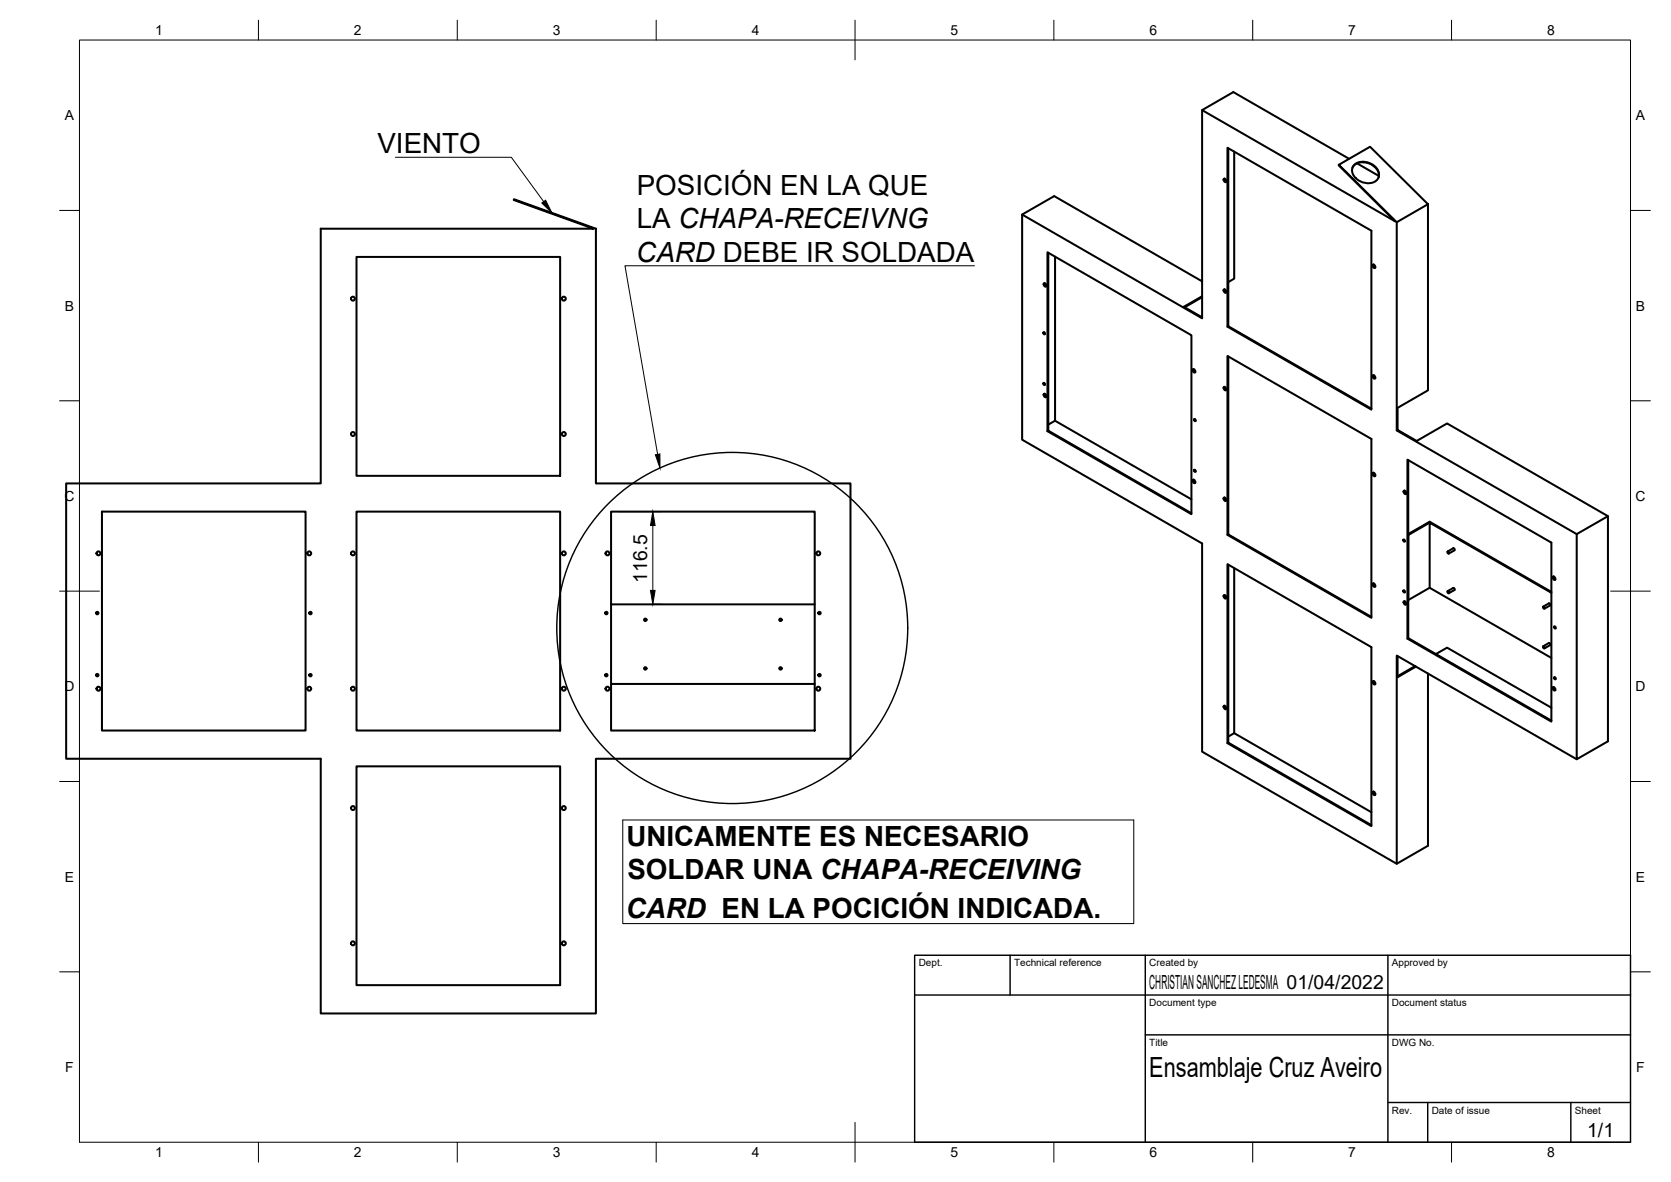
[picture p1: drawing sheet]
<svg xmlns="http://www.w3.org/2000/svg" width="420mm" height="297mm" viewBox="0 0 420 297" stroke-linecap="round" stroke-linejoin="round" font-family="sans-serif">
<!-- layer: Visible -->
<g fill="none" stroke="#000" stroke-width=".51">
<path d="M302.3 27.7v52.3l-45.3-26.1M308.8 37.3v44.7l36 20.7M310.3 38.1v31.9l-1.5 .9M339.2 39.9l-29.1-16.8-7.8 4.6 48.5 27.9-14.2-14.2M307.7 45l.5 .1 .1 .6-.5-.1zM307.9 44.9l.1 .5 .3 .3M336.6 41.4l7.9-4.5 14.6 14.4-7.9 4.5zM340.1 42.2a3.4 3.4 0 0 1 4.8-.8 2.93 2.93 0 0 1 1.7 3.2M340.5 41.4a4 4 0 0 1 6.2 2.3 2.58 2.58 0 0 1-3.4 2.3 3.6 3.6 0 0 1-3.3-3.6zM341.2 41l5.5 3.2M351.2 55.8v52.4l.2-.2M359.1 51.3v46.8l-7.7 4.4v5.5l4.8 2.8 7.7-4.4 40.4 23.3v56.6l-7.8 4.5v-56.6"/>
<path d="M89.6 64.6h51.2v55h-51.2zM262.4 71.2l.5 .2 .2 .6-.5-.1zM262.6 71.1l.1 .5 .4 .3M263.6 63.5v44.7l36 20.8M265.3 64.5v41.2l-1.7 1M302.3 70.7l-37.2-21.4-8.1 4.6v56.6l45.3 26.1v52.3l48.9 28.2M302.3 74.5l-4.6 2.6 4.6 2.6M302.3 74.7l-4.4 2.5M307.7 72.8l.5 .1 .1 .6-.5-.1zM307.9 72.7l.1 .5 .3 .3M345.2 66.5l.4 .2 .2 .6-.5-.1zM345.4 66.5v.4l.4 .3"/>
<path d="M262.4 99l.5 .1 .2 .7-.5-.2zM262.5 96.2l.3 .4M262.5 83.5l.3 .4M262.6 99l.1 .4 .4 .3M299.9 92.8l.5 .1 .1 .7-.5-.2zM300.1 92.7l.1 .5 .3 .3M307.7 97.3l.5 .1 .1 .6-.5-.1zM307.9 97.2l.1 .5 .3 .3M308.8 89.6v44.7l36 20.7M308.8 82l-.2 .1v-45l36.2 20.9v44.9l-36.2-20.8M345.2 94.3l.4 .2 .2 .6-.5-.1zM345.4 94.3v.4l.4 .3"/>
<path d="M263.6 108.2l-.2 .2 36.2 20.8v-44.9l-36.2-20.9v45M265.3 105.7l34.3 19.8M300.4 118.1l.2 .4M300.4 105.3l.2 .4M345.2 118.9l.4 .1 .2 .6-.5-.1zM345.4 118.8v.5l.4 .3M351.2 108.2l45.3 26 7.8-4.5M354.1 115.6v44.8l36 20.7M16.6 121.5h64v-64h68.6l-20-7.2v-.2l20.6 7.4v64h64v69.2h-64v64h-69.2v-64h-64zM25.6 128.6h51.2v55h-51.2zM89.6 128.6h51.2v55h-51.2zM153.6 128.6h51.3v55h-51.3z"/>
<path d="M299.9 120.6l.5 .1 .1 .7-.5-.2zM300.1 120.5l.1 .5 .3 .3M307.7 125.1l.5 .1 .1 .7-.5-.2zM307.9 125l.1 .5 .3 .3M308.8 134.3l-.2 .1v-44.9l36.2 20.8v45l-36.2-20.9M353 123.4l.4 .1 .2 .6-.5-.1zM353 135.6l.3 .4M353.1 123.3l.1 .5 .4 .3M354.1 134.2l5.4-3.1 30.6 17.6M359.5 131.3l-5.4 3.2v16.3l5.4-3.1 30.6 17.6M365.4 137.8l-1.4 .8M365.4 137.8l.3 .1v.4l-1.4 .8"/>
<path d="M153.6 151.9h51.3M307.7 149.6l.5 .1 .1 .7-.5-.2zM307.9 149.5l.1 .5 .3 .3M308.8 141.9v44.7l36 20.8M310.3 142.8v41.4l-1.5 .9M345.2 146.7l.4 .1 .2 .6-.5-.1zM345.4 146.6v.5l.4 .3M353 151.1l.4 .2 .2 .6-.5-.1zM353 148.4l.3 .4M353.1 151.1l.1 .4 .4 .4M359.5 147.7v-16.4l30.6 17.7M364 148.6l1.4-.9 .3 .2v.4l-1.4 .8"/>
<path d="M389.4 151.6l-1.4 .8M389.5 151.6l.3 .2v.4M389.7 152.2l-1.4 .8M390.4 144.9l.5 .2 .2 .6-.5-.1zM390.6 144.8l.1 .5 .4 .3M391 157.5l.2 .3M153.6 171.9h51.3M307.7 177.4l.5 .1 .1 .7-.5-.2zM307.9 177.3l.1 .5 .3 .3M345.2 171.2l.4 .1 .2 .7-.5-.2zM345.4 171.1v.5l.4 .3M351.4 164.9v5.3l4.6-2.7"/>
<path d="M354.1 160.4l-.2 .1v-45l36.2 20.9v44.9l-36.2-20.8M355.8 167.4l-4.4 2.5M359.1 169.3v43.2l-7.9 4.6v-52.4l45.3 26.1M361 164.4l2.9-1.6 26.2 15M389.4 161.6l-1.4 .8M389.5 161.6l.3 .2v.3l-1.5 .8M390.4 172.7l.5 .1 .2 .7-.5-.2zM390.6 172.7l.1 .4 .4 .3M391 170.2l.2 .4M89.6 192.6h51.2v55h-51.2zM308.8 186.6l-.2 .2v-45l36.2 20.8v45l-36.2-20.8M310.3 184.2l34.5 19.9"/>
<path d="M345.2 199l.4 .1 .2 .6-.5-.1zM345.4 198.9v.5l.4 .3"/>
<circle cx="88.7" cy="75.1" r=".5"/>
<circle cx="141.8" cy="75.1" r=".5"/>
<circle cx="262.5" cy="96.5" r=".23"/>
<circle cx="262.5" cy="83.8" r=".23"/>
<circle cx="88.7" cy="109.1" r=".5"/>
<circle cx="141.8" cy="109.1" r=".5"/>
<circle cx="300.4" cy="118.3" r=".23"/>
<circle cx="300.4" cy="105.6" r=".23"/>
<circle cx="24.8" cy="139.1" r=".5"/>
<circle cx="77.8" cy="139.1" r=".5"/>
<circle cx="88.7" cy="139.1" r=".5"/>
<circle cx="141.8" cy="139.1" r=".5"/>
<circle cx="152.7" cy="139.1" r=".5"/>
<circle cx="205.8" cy="139.1" r=".5"/>
<circle cx="353" cy="135.9" r=".23"/>
<circle cx="364.2" cy="138.8" r=".23"/>
<circle cx="24.5" cy="154.1" r=".31"/>
<circle cx="78.1" cy="154.1" r=".31"/>
<circle cx="152.5" cy="154.1" r=".31"/>
<circle cx="162.3" cy="155.8" r=".31"/>
<circle cx="196.2" cy="155.8" r=".31"/>
<circle cx="206" cy="154.1" r=".31"/>
<circle cx="353" cy="148.7" r=".23"/>
<circle cx="364.2" cy="148.8" r=".23"/>
<circle cx="388.2" cy="152.7" r=".23"/>
<circle cx="390.9" cy="157.7" r=".23"/>
<circle cx="24.5" cy="169.7" r=".31"/>
<circle cx="24.8" cy="173.1" r=".5"/>
<circle cx="77.8" cy="173.1" r=".5"/>
<circle cx="78.1" cy="169.7" r=".31"/>
<circle cx="88.7" cy="173.1" r=".5"/>
<circle cx="141.8" cy="173.1" r=".5"/>
<circle cx="152.5" cy="169.7" r=".31"/>
<circle cx="152.7" cy="173.1" r=".5"/>
<circle cx="162.3" cy="168" r=".31"/>
<circle cx="196.2" cy="168" r=".31"/>
<circle cx="205.8" cy="173.1" r=".5"/>
<circle cx="206" cy="169.7" r=".31"/>
<circle cx="388.2" cy="162.6" r=".23"/>
<circle cx="390.9" cy="170.5" r=".23"/>
<circle cx="88.7" cy="203.1" r=".5"/>
<circle cx="141.8" cy="203.1" r=".5"/>
<circle cx="88.7" cy="237.1" r=".5"/>
<circle cx="141.8" cy="237.1" r=".5"/>
</g>
<!-- layer: Border -->
<g fill="none" stroke="#000" stroke-width=".25">
<path d="M20 10.1h390v276.9h-390zM65 5.1v5M115 5.1v5M165 5.1v5M215 5.1v10M265 5.1v5M315 5.1v5M365 5.1v5M15 52.9h5M410 52.9h5M15 100.7h5M410 100.7h5"/>
<path d="M15 148.6h10M405 148.6h10M15 196.4h5M410 196.4h5M15 244.2h5M410 244.2h5M65 287v5M115 287v5M165 287v5M215 282.1v9.9M265 287v5M315 287v5"/>
<path d="M365 287v5"/>
</g>
<!-- layer: TitleBlock -->
<path d="M230 240.1h180v46.9h-180zM230 250h180M254 240.1v9.9M288 240.1v46.9M349 240.1v46.9M288 260.1h122M349 277.1h61M359 277.1v9.9M395 277.1v9.9" fill="none" stroke="#000" stroke-width=".36"/>
<!-- layer: Annotations -->
<path d="M136.2 51l1-.7 1.6 3.2zM164.8 114.3l1.1-.2v3.5z" fill="#000" stroke="#000" stroke-width=".25"/>
<path d="M99.4 39.5h29.2l8.1 11.2M245 66.8h-87.9l8.3 47.4" fill="none" stroke="#000" stroke-width=".25"/>
<!-- layer: Dimensions -->
<path d="M155.7 128.6h10.5M164.1 132.1v16.3M164.1 151.9h2.1" fill="none" stroke="#000" stroke-width=".25"/>
<path d="M164.1 128.6l.6 3.5h-1.1zM163.6 148.4h1.1l-.6 3.5z" fill="#000" stroke="#000" stroke-width=".25"/>
<!-- layer: BOM -->
<path d="M156.6 206.1h128.5v26h-128.5z" fill="none" stroke="#000" stroke-width=".25"/>
<!-- layer: Sketch1 -->
<circle cx="184.1" cy="157.8" r="44.1" fill="none" stroke="#000" stroke-width=".36"/>
<g font-size="7">
<text x="94.9" y="38.5">VIENTO</text>
<text x="160.1" y="48.9">POSICIÓN EN LA QUE</text>
<text x="160.1" y="57.4">LA CHAPA-RECEIVNG</text>
<text x="160" y="65.8">CARD DEBE IR SOLDADA</text>
<text x="157.5" y="212.5">UNICAMENTE ES NECESARIO</text>
<text x="157.8" y="221">SOLDAR UNA CHAPA-RECEIVING</text>
<text x="157.3" y="230.6">CARD EN LA POCICIÓN INDICADA.</text>
<text x="289" y="270.6">Ensamblaje Cruz Aveiro</text>
</g>
<g font-size="4.9">
<text x="162.7" y="146.5" transform="rotate(-90 162.7 146.5)">116.5</text>
<text x="289" y="248.5">CHRISTIAN SANCHEZ LEDESMA 01/04/2022</text>
<text x="399.1" y="285.7">1/1</text>
</g>
<g font-size="3.5">
<text x="39" y="8.8">1</text>
<text x="89" y="8.8">2</text>
<text x="139" y="8.8">3</text>
<text x="189" y="8.8">4</text>
<text x="239" y="8.8">5</text>
<text x="289" y="8.8">6</text>
<text x="339" y="8.8">7</text>
<text x="389" y="8.8">8</text>
<text x="16.3" y="30.2">A</text>
<text x="411.3" y="30.2">A</text>
<text x="16.3" y="78">B</text>
<text x="411.3" y="78">B</text>
<text x="16.2" y="125.9">C</text>
<text x="411.2" y="125.9">C</text>
<text x="16.2" y="173.7">D</text>
<text x="411.2" y="173.7">D</text>
<text x="16.3" y="221.6">E</text>
<text x="411.3" y="221.6">E</text>
<text x="16.4" y="269.4">F</text>
<text x="411.4" y="269.4">F</text>
<text x="39" y="290.8">1</text>
<text x="89" y="290.8">2</text>
<text x="139" y="290.8">3</text>
<text x="189" y="290.8">4</text>
<text x="239" y="290.8">5</text>
<text x="289" y="290.8">6</text>
<text x="339" y="290.8">7</text>
<text x="389" y="290.8">8</text>
</g>
<g font-size="2.5">
<text x="231" y="242.9">Dept.</text>
<text x="255" y="242.9">Technical reference</text>
<text x="289" y="242.9">Created by</text>
<text x="350" y="242.9">Approved by</text>
<text x="289" y="252.8">Document type</text>
<text x="350" y="252.8">Document status</text>
<text x="289" y="262.9">Title</text>
<text x="350" y="262.9">DWG No.</text>
<text x="350" y="279.9">Rev.</text>
<text x="360" y="279.9">Date of issue</text>
<text x="396" y="279.9">Sheet</text>
</g>
</svg>
